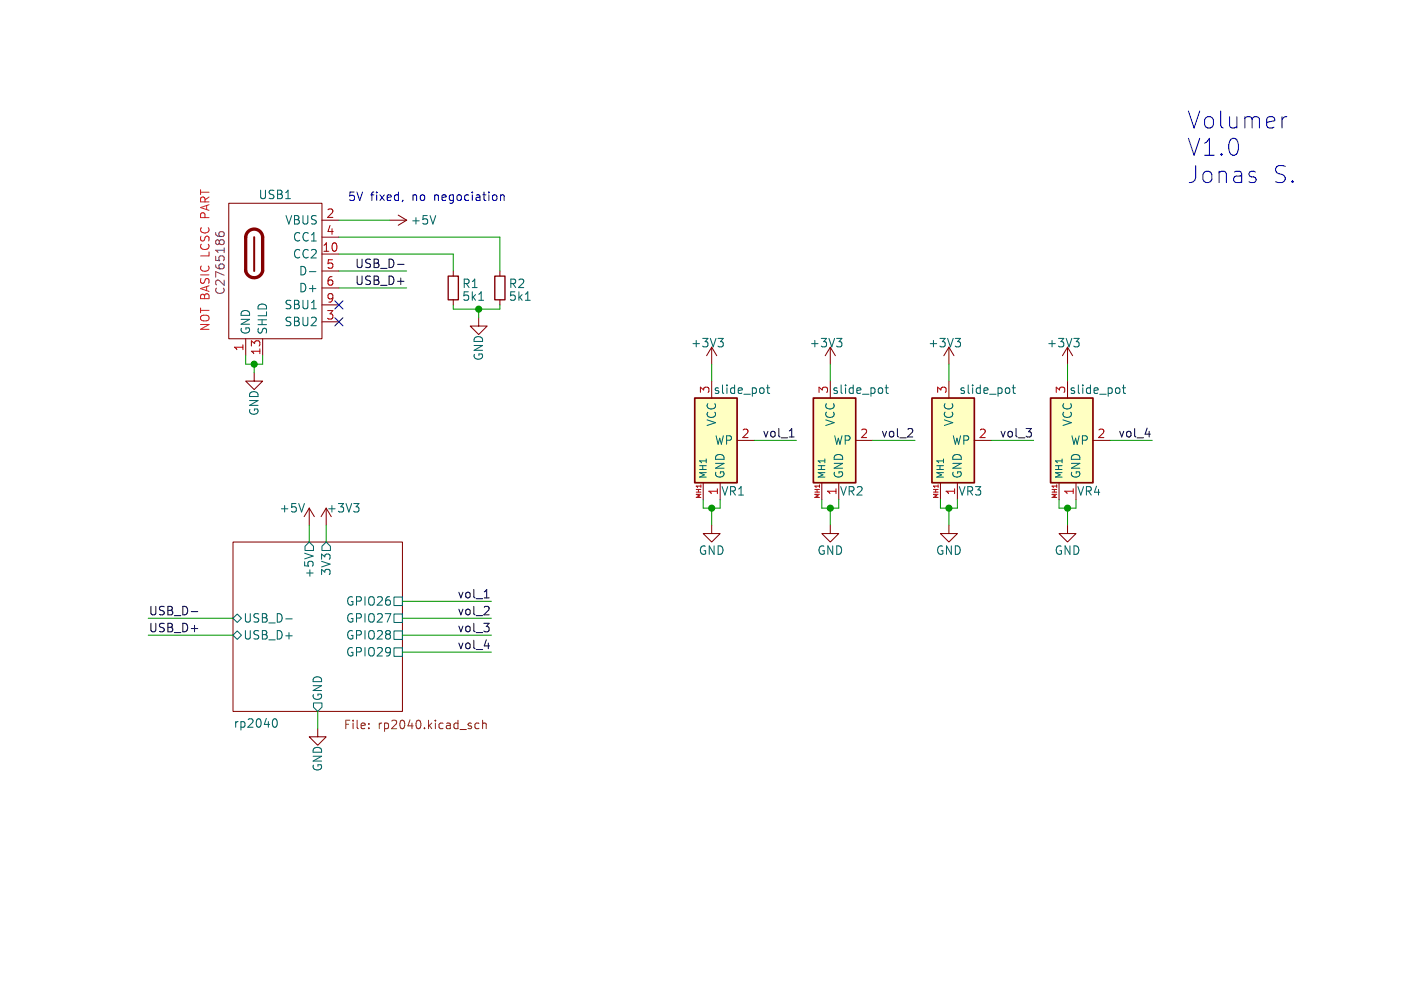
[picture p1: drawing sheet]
<svg xmlns="http://www.w3.org/2000/svg" width="210mm" height="148mm" viewBox="0 0 210 148" stroke-linecap="round" stroke-linejoin="round" font-family="sans-serif">
<path d="M34.9 81.3h25.4v25.4h-25.4z" fill="#fff" stroke="#fff" stroke-width=".15"/>
<g fill="none" stroke="#840000" stroke-width=".15">
<path d="M34.3 30.5h14v20.3h-14zM48.3 38.1h2.5M48.3 33h2.5M48.3 35.6h2.5M58.4 33h2.6M59.7 32.3l1.3 .7M61 33l-1.3 .8M36.8 50.8v2.5M38.1 55.9v1.3h1.3l-1.3 1.2-1.3-1.2h1.3M39.4 50.8v2.5M48.3 48.3h2.5M48.3 40.6h2.5"/>
<path d="M48.3 43.2h2.5M48.3 45.7h2.5M67.9 40.6v.8M67.9 45v.7M71.8 47.6v1.3h1.2l-1.2 1.3-1.3-1.3h1.3M74.9 40.6v.8M74.9 45v.7M106.7 52.1v2.5M106.7 57.2v2.5M106.7 52.1l-.8 1.2M106.7 52.1l.7 1.2M124.5 52.1v2.5"/>
<path d="M124.5 57.2v2.5M124.5 52.1l-.8 1.2M124.5 52.1l.7 1.2M142.2 52.1l-.7 1.2M142.2 52.1v2.5M142.2 57.2v2.5M142.2 52.1l.8 1.2M160 52.1l-.7 1.2M160 52.1v2.5M160 57.2v2.5M160 52.1l.8 1.2M46.4 76.2l-.8 1.3"/>
<path d="M46.4 76.2v2.5M46.4 76.2l.7 1.3M48.1 77.5l.8-1.3v2.5M105.4 72.4v2.5M106.7 78.7v1.3h1.2l-1.2 1.3-1.3-1.3h1.3M107.9 72.4v2.5M110.5 66h2.5M123.2 72.4v2.5M124.5 78.7v1.3h1.2l-1.2 1.3-1.3-1.3h1.3M125.7 72.4v2.5M128.3 66h2.5M141 72.4v2.5"/>
<path d="M142.2 78.7v1.3h1.3l-1.3 1.3-1.2-1.3h1.2M143.5 72.4v2.5M146 66h2.6M158.7 72.4v2.5M160 78.7v1.3h1.3l-1.3 1.3-1.3-1.3h1.3M161.3 72.4v2.5M163.8 66h2.6M34.9 81.3h25.4v25.4h-25.4zM47.6 109.2v1.3h1.3l-1.3 1.3-1.2-1.3h1.2"/>
</g>
<g fill="none" stroke="#006464" stroke-width=".15">
<path d="M65.3 32.3l-.4 1.3M46.4 40.7h.9M71.8 45h.7M78.8 45h.7M107.6 50.7h.8l-.4 .5M108.2 51.2l.2 .3v.3l-.2 .2M114.9 58.2h.5M115.1 57.7v1.1l.3 .2M125.4 50.7h.8l-.4 .5M126 51.2l.2 .3v.3l-.2 .2M132.7 58.2h.5M132.9 57.7v1.1l.3 .2"/>
<path d="M143.2 50.7h.8l-.4 .5M143.7 51.2l.3 .3v.3l-.3 .2M151.7 58.2h.5M151.9 57.7v1.1l.3 .2M161 50.7h.8l-.5 .5M161.5 51.2l.3 .3v.3l-.3 .2M168.2 58.2h.5M168.4 57.7v1.1l.3 .2M45.6 75.5l-.4 1.3M53 75.5h.8l-.4 .5M53.6 76l.2 .2v.3l-.2 .3M34.9 92.7l.7-.6 .6 .6-.6 .6z"/>
<path d="M34.9 95.3l.7-.7 .6 .7-.6 .6zM42.8 92.8h1M46.4 81.3l.6 .6v.7h-1.3v-.7zM48.9 81.3l.6 .6v.7h-1.2v-.7zM59.1 92.1h1.2v1.2h-1.2zM59.1 89.5h1.2v1.3h-1.2zM59.1 94.6h1.2v1.3h-1.2zM59.1 97.2h1.2v1.2h-1.2zM41 107.9l.1-.1a.69 .69 0 0 1 .5 .5 .69 .69 0 0 1-.2 .7l-.3 .1-.1-.2M47 105.4h1.3v.6l-.7 .7-.6-.7z"/>
</g>
<path d="M55.3 109.2v.1M55.3 108.5v.1M71.8 108.5l-.4-.1-.2 .3v.3l.1 .2h.5M72.3 108.5l.2-.1 .3 .1 .1 .8M72.3 108v1.3" fill="none" stroke="#725600" stroke-width=".15"/>
<g fill="#ffffc2" stroke="#ffffc2" stroke-width=".15">
<path d="M104.1 59.7h6.4v12.7h-6.4z"/>
<path d="M121.9 59.7h6.4v12.7h-6.4z"/>
<path d="M157.5 59.7h6.3v12.7h-6.3z"/>
<path d="M139.7 59.7h6.3v12.7h-6.3z"/>
</g>
<path d="M104.1 59.7h6.4v12.7h-6.4zM121.9 59.7h6.4v12.7h-6.4zM139.7 59.7h6.3v12.7h-6.3zM157.5 59.7h6.3v12.7h-6.3z" fill="none" stroke="#840000" stroke-width=".25"/>
<path d="M37.2 34.8a1.27 1.27 0 0 1 1.3-.4 1.27 1.27 0 0 1 .9 1.2v5a1.3 1.3 0 0 1-1.3 1 1.3 1.3 0 0 1-1.3-1v-5l.1-.5z" fill="none" stroke="#840000" stroke-width=".5"/>
<path d="M38.1 35.6v5z" fill="none" stroke="#840000" stroke-width=".3"/>
<path d="M32.3 34.9a.5 .5 0 0 0 .6 .6h.5l.1-.2 .1-.3-.1-.2-.4-.1-.2 .2-.1 .3 .3 .3" fill="none" stroke="#840084" stroke-width=".15"/>
<path d="M67.2 41.4h1.5v3.6h-1.5zM74.2 41.4h1.5v3.6h-1.5z" fill="none" stroke="#840000" stroke-width=".2"/>
<path d="M59.6 39.6h1M118.3 65.5h.7M171.7 65.1h.7M28.7 91.7h.9M72.6 89.7h.7M72.6 96.9h.8" fill="none" stroke="#0f0f0f" stroke-width=".15"/>
<path d="M192.9 17.5a.65 .65 0 0 0-.7 .5M60.4 30l-.1 .2M75 29.2v.9M75 29.3l.2-.1 .3 .1 .1 .8" fill="none" stroke="#0000c2" stroke-width=".15"/>
<g fill="none" stroke="#009600" stroke-width=".15">
<path d="M50.8 35.6h24.1v5M50.8 33h7.6M50.8 38.1h17.1v2.5M36.8 53.3v1.3h2.6v-1.3M38.1 54.6v1.3M50.8 40.6h10.2M50.8 43.2h10.2M67.9 45.7v.7h7v-.7M71.8 46.4v1.2M106.7 54.6v2.6M124.5 54.6v2.6M142.2 54.6v2.6"/>
<path d="M160 54.6v2.6M46.4 78.7v2.6M48.9 78.7v2.6M105.4 74.9v1.3h2.5v-1.3M106.7 76.2v2.5M113 66h6.4M123.2 74.9v1.3h2.5v-1.3M124.5 76.2v2.5M130.8 66h6.4M141 74.9v1.3h2.5v-1.3M142.2 76.2v2.5M148.6 66h6.3"/>
<path d="M158.7 74.9v1.3h2.6v-1.3M160 76.2v2.5M166.4 66h6.3M22.2 95.3h12.7M22.2 92.7h12.7M60.3 95.3h13.4M60.3 92.7h13.4M60.3 90.2h13.4M60.3 97.8h13.4M47.6 106.7v2.5"/>
</g>
<path d="M50.2 45.1l1.2 1.2M50.2 47.7l1.2 1.2M51.4 45.1l-1.2 1.2M51.4 47.7l-1.2 1.2" fill="none" stroke="#000084" stroke-width=".15"/>
<g fill="#009600" stroke="#009600" stroke-width=".15">
<circle cx="124.5" cy="76.2" r=".46"/>
<circle cx="160" cy="76.2" r=".46"/>
<circle cx="142.2" cy="76.2" r=".46"/>
<circle cx="106.7" cy="76.2" r=".46"/>
<circle cx="71.8" cy="46.4" r=".46"/>
<circle cx="38.1" cy="54.6" r=".46"/>
</g>
<g font-size="3.5" fill="#0000c2">
<text x="177.8" y="19.5">Volumer</text>
<text x="177.8" y="23.6">V1.0</text>
<text x="177.8" y="27.7">Jonas</text>
<text x="190.5" y="27.7">S.</text>
</g>
<g font-size="1.8" fill="#006464">
<text x="38.7" y="30">USB1</text>
<text x="42.7" y="33.8">VBUS</text>
<text x="61.5" y="33.8">+5V</text>
<text x="43.9" y="38.9">CC2</text>
<text x="43.9" y="36.4">CC1</text>
<text x="44.8" y="41.5">D-</text>
<text x="42.6" y="46.5">SBU1</text>
<text x="44.8" y="44">D+</text>
<text x="69.2" y="43.4">R1</text>
<text x="69.2" y="45.3">5k1</text>
<text x="76.2" y="43.4">R2</text>
<text x="76.2" y="45.3">5k1</text>
<text x="37.7" y="50.3" transform="rotate(-90 37.7 50.3)">GND</text>
<text x="40.2" y="50.3" transform="rotate(-90 40.2 50.3)">SHLD</text>
<text x="42.6" y="49.1">SBU2</text>
<text x="103.5" y="52.3">+3V3</text>
<text x="121.3" y="52.3">+3V3</text>
<text x="139.1" y="52.3">+3V3</text>
<text x="156.9" y="52.3">+3V3</text>
<text x="72.6" y="54.2" transform="rotate(-90 72.6 54.2)">GND</text>
<text x="106.9" y="59.2">slide_pot</text>
<text x="124.7" y="59.2">slide_pot</text>
<text x="143.7" y="59.2">slide_pot</text>
<text x="160.2" y="59.2">slide_pot</text>
<text x="38.9" y="62.4" transform="rotate(-90 38.9 62.4)">GND</text>
<text x="107.5" y="64" transform="rotate(-90 107.5 64)">VCC</text>
<text x="125.3" y="64" transform="rotate(-90 125.3 64)">VCC</text>
<text x="143.1" y="64" transform="rotate(-90 143.1 64)">VCC</text>
<text x="160.8" y="64" transform="rotate(-90 160.8 64)">VCC</text>
<text x="107.1" y="66.9">WP</text>
<text x="108.8" y="71.9" transform="rotate(-90 108.8 71.9)">GND</text>
<text x="124.9" y="66.9">WP</text>
<text x="126.6" y="71.9" transform="rotate(-90 126.6 71.9)">GND</text>
<text x="142.7" y="66.9">WP</text>
<text x="144.3" y="71.9" transform="rotate(-90 144.3 71.9)">GND</text>
<text x="160.5" y="66.9">WP</text>
<text x="162.1" y="71.9" transform="rotate(-90 162.1 71.9)">GND</text>
<text x="41.8" y="77">+5V</text>
<text x="48.9" y="77">+3V3</text>
<text x="108.1" y="74.5">VR1</text>
<text x="125.8" y="74.5">VR2</text>
<text x="143.6" y="74.5">VR3</text>
<text x="161.4" y="74.5">VR4</text>
<text x="104.7" y="83.4">GND</text>
<text x="122.5" y="83.4">GND</text>
<text x="140.2" y="83.4">GND</text>
<text x="158" y="83.4">GND</text>
<text x="47.2" y="86.7" transform="rotate(-90 47.2 86.7)">+5V</text>
<text x="49.7" y="86.4" transform="rotate(-90 49.7 86.4)">3V3</text>
<text x="36.4" y="93.5">USB_D-</text>
<text x="51.8" y="93.5">GPIO27</text>
<text x="51.8" y="91">GPIO26</text>
<text x="36.4" y="96.1">USB_D+</text>
<text x="51.8" y="96.1">GPIO28</text>
<text x="51.8" y="98.6">GPIO29</text>
<text x="48.5" y="105.2" transform="rotate(-90 48.5 105.2)">GND</text>
<text x="34.9" y="109.2">rp2040</text>
<text x="48.5" y="115.8" transform="rotate(-90 48.5 115.8)">GND</text>
</g>
<g font-size="1.8" fill="#a90000">
<text x="48.9" y="32.8">2</text>
<text x="48.9" y="35.3">4</text>
<text x="48.3" y="37.8">10</text>
<text x="48.9" y="40.4">5</text>
<text x="48.9" y="42.9">6</text>
<text x="48.9" y="45.5">9</text>
<text x="36.6" y="52.7" transform="rotate(-90 36.6 52.7)">1</text>
<text x="39.1" y="53.3" transform="rotate(-90 39.1 53.3)">13</text>
<text x="48.9" y="48">3</text>
<text x="106.4" y="59.1" transform="rotate(-90 106.4 59.1)">3</text>
<text x="124.2" y="59.1" transform="rotate(-90 124.2 59.1)">3</text>
<text x="142" y="59.1" transform="rotate(-90 142 59.1)">3</text>
<text x="159.8" y="59.1" transform="rotate(-90 159.8 59.1)">3</text>
<text x="111.1" y="65.8">2</text>
<text x="128.9" y="65.8">2</text>
<text x="146.7" y="65.8">2</text>
<text x="164.4" y="65.8">2</text>
<text x="107.7" y="74.3" transform="rotate(-90 107.7 74.3)">1</text>
<text x="125.5" y="74.3" transform="rotate(-90 125.5 74.3)">1</text>
<text x="143.3" y="74.3" transform="rotate(-90 143.3 74.3)">1</text>
<text x="161" y="74.3" transform="rotate(-90 161 74.3)">1</text>
</g>
<g font-size="1.8" fill="#0000c2">
<text x="52.1" y="30.2">5V fixed,</text>
<text x="61.8" y="30.2">no</text>
<text x="65.2" y="30.2">negociation</text>
</g>
<g font-size="1.8" fill="#0f0f0f">
<text x="53.2" y="40.3">USB_D-</text>
<text x="53.2" y="42.8">USB_D+</text>
<text x="114.3" y="65.7">vol_1</text>
<text x="132.1" y="65.7">vol_2</text>
<text x="149.9" y="65.7">vol_3</text>
<text x="167.6" y="65.7">vol_4</text>
<text x="68.6" y="89.8">vol_1</text>
<text x="22.2" y="94.9">USB_D+</text>
<text x="22.2" y="92.4">USB_D-</text>
<text x="68.6" y="92.4">vol_2</text>
<text x="68.6" y="94.9">vol_3</text>
<text x="68.6" y="97.4">vol_4</text>
</g>
<text font-size="1.8" fill="#840084" x="33.8" y="44.3" transform="rotate(-90 33.8 44.3)">C2765186</text>
<text font-size="1.8" fill="#ff1c1e" x="31.5" y="49.8" transform="rotate(-90 31.5 49.8)">NOT BASIC LCSC PART</text>
<g font-size="1.8" fill="#725600">
<text x="51.4" y="109.6">File:</text>
<text x="56.6" y="109.6">rp2040.kicad_sch</text>
</g>
<g font-size="1.4" fill="#006464">
<text x="106.1" y="71.9" transform="rotate(-90 106.1 71.9)">MH1</text>
<text x="123.9" y="71.9" transform="rotate(-90 123.9 71.9)">MH1</text>
<text x="141.7" y="71.9" transform="rotate(-90 141.7 71.9)">MH1</text>
<text x="159.4" y="71.9" transform="rotate(-90 159.4 71.9)">MH1</text>
</g>
<g font-size="1" fill="#a90000">
<text x="105.2" y="74.9" transform="rotate(-90 105.2 74.9)">MH1</text>
<text x="122.9" y="74.9" transform="rotate(-90 122.9 74.9)">MH1</text>
<text x="140.7" y="74.9" transform="rotate(-90 140.7 74.9)">MH1</text>
<text x="158.5" y="74.9" transform="rotate(-90 158.5 74.9)">MH1</text>
</g>
</svg>
